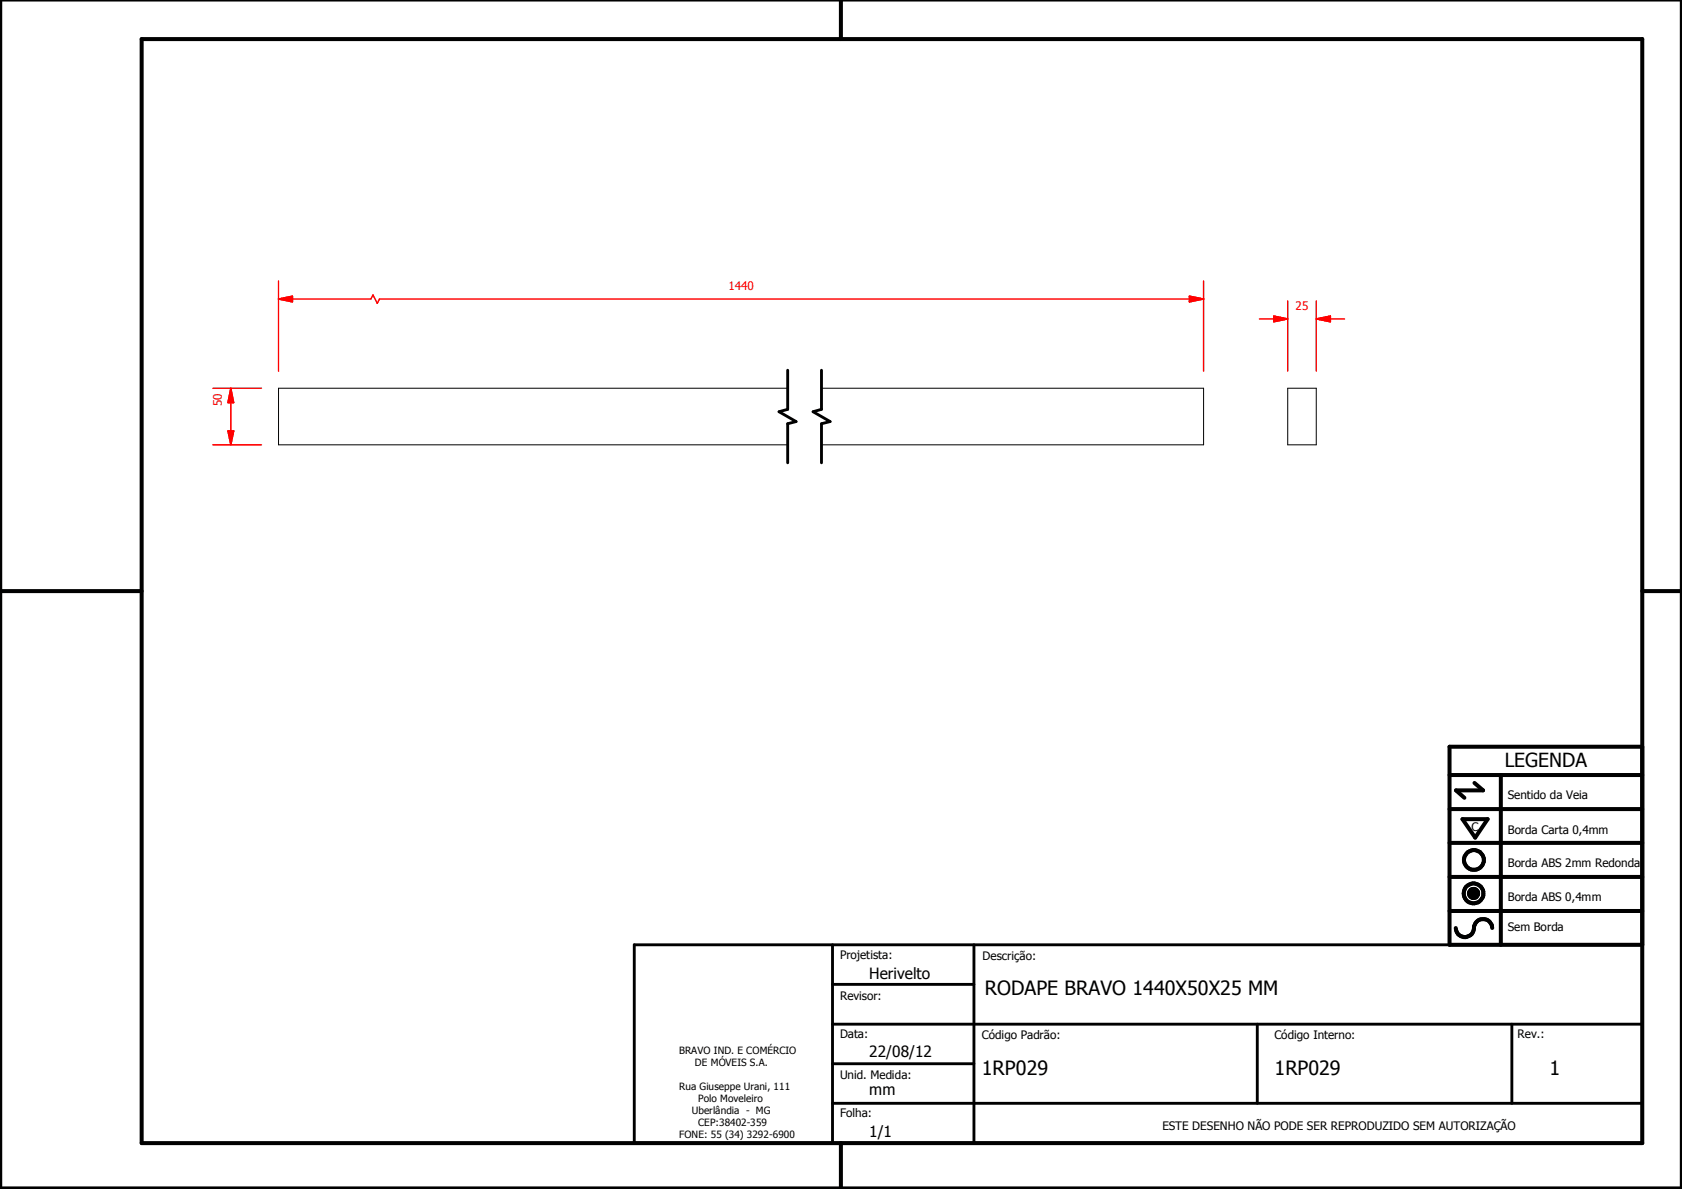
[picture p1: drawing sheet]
<svg xmlns="http://www.w3.org/2000/svg" width="297mm" height="210mm" viewBox="0 0 297 210" stroke-linecap="round" stroke-linejoin="round" font-family="sans-serif">
<g fill="none" stroke="#000" stroke-width=".18">
<path d="M139.1 68.5h-89.9v10h89.9M145.1 68.5h67.5v10h-67.5M227.4 68.5h5v10h-5zM259.4 157.6l1.6 .1zM259.4 157.7l1.6 .1zM259.4 157.8l1.6 .1zM259.4 157.9h1.6v.1zM259.4 157.9l1.6 .1h-1.5zM259.4 157.6h1.6zM259.5 158h1.5zM259.5 158l1.4 .1zM259.5 157.5l1.5 .1h-1.6z"/>
<path d="M259.5 157.5l1.5 .1zM259.5 158.1h1.4zM259.5 157.4l1.5 .1h-1.5zM259.5 157.4l1.5 .1zM259.5 158.1l1.4 .1zM259.5 157.3l1.4 .1h-1.4zM259.5 157.3l1.4 .1zM259.6 158.2h1.3zM259.6 158.2h1.2zM259.6 157.2l1.3 .1h-1.4zM259.6 157.2l1.3 .1zM259.6 158.2l1.2 .1z"/>
<path d="M259.6 157.2h1.3zM259.7 158.3h1.1zM259.7 158.3l1 .1zM259.7 157.1l1.1 .1h-1.2zM259.7 157.1l1.1 .1zM259.7 157.1h1.1zM259.8 158.4h.9zM259.8 158.4h.8zM259.8 157.1h1zM259.8 157.1h.9zM259.8 158.4l.8 .1zM259.8 157l.9 .1z"/>
<path d="M259.8 157h.8zM259.9 158.5h.7zM259.9 158.5h.6zM259.9 157h.7zM260 158.5h.5zM260 158.5h.4zM260 157h.6zM260.1 158.5h.3zM260.1 158.5h.2zM260.1 156.9l.4 .1zM260.1 156.9h.3zM260.1 156.9h.2z"/>
</g>
<path d="M139.1 65.4v6.9l-1.5 .4 3 1.7-1.5 .4v6.9M145.1 65.4v6.9l-1.5 .4 3 1.7-1.5 .4v6.9M112 166.8h178v35h-178zM147 173.8h25M147 166.8v35M172 166.8v35M147 194.8h143M147 180.8h143M147 187.8h25M222 180.8v14M267 180.8v14" fill="none" stroke="#000" stroke-width=".51"/>
<g fill="#000">
<path d="M259.4 157.6h1.6zM259.5 157.5l1.5 .1h-1.6zM259.5 157.5l1.5 .1zM259.5 157.4l1.5 .1h-1.5zM259.5 157.4l1.5 .1zM259.5 157.3l1.4 .1h-1.4zM259.5 157.3l1.4 .1zM259.6 157.2l1.3 .1h-1.4zM259.6 157.2l1.3 .1zM259.6 157.2h1.3zM259.7 157.1l1.1 .1h-1.2zM259.7 157.1l1.1 .1z"/>
<path d="M259.7 157.1h1.1zM259.8 157.1h1zM259.8 157.1h.9zM259.8 157l.9 .1zM259.8 157h.8zM259.9 157h.7zM260 157h.6zM260.1 156.9l.4 .1zM260.1 156.9h.3zM260.1 156.9h.2zM260.1 158.5h.2zM260 158.5h.4z"/>
<path d="M260.1 158.5h.3zM259.9 158.5h.6zM260 158.5h.5zM259.8 158.4l.8 .1zM259.9 158.5h.7zM259.8 158.4h.8zM259.7 158.3l1 .1zM259.8 158.4h.9zM259.6 158.2l1.2 .1zM259.7 158.3h1.1zM259.6 158.2h1.2zM259.5 158.1l1.4 .1z"/>
<path d="M259.6 158.2h1.3zM259.5 158l1.4 .1zM259.5 158.1h1.4zM259.4 157.9l1.6 .1h-1.5zM259.5 158h1.5zM259.4 157.6l1.6 .1zM259.4 157.7l1.6 .1zM259.4 157.8l1.6 .1zM259.4 157.9h1.6v.1z"/>
</g>
<g fill="none" stroke="#000" stroke-width=".71">
<path d="M148.5 0v6.9M297 -.1v209.9h-297v-209.9M25 6.9h265v194.9h-265zM0 104.4h25M290 104.4h7M256 136.8h34M260.4 138.2l1.5 1.3h-4.8l1.5 1.3M265 136.8v30M290 131.8h-34v35h34M256 154.8h34M256 148.8h34M256 142.8h34"/>
<path d="M258.3 144.6h4.4l-2.2 3.3zM256 160.8h34M257.1 163.8a1.62 1.62 0 0 0 1.8 1.6 1.62 1.62 0 0 0 1.4-1.9 1.63 1.63 0 0 1 1.7-1.2 1.63 1.63 0 0 1 1.5 1.5M148.5 201.8v8"/>
<circle cx="260.2" cy="157.7" r="1.76"/>
<circle cx="260.2" cy="157.7" r=".82"/>
<circle cx="260.3" cy="151.8" r="1.76"/>
</g>
<path d="M49.2 52.8h2.4" fill="none" stroke="#f00" stroke-width=".25"/>
<path d="M49.2 52.8l2.4-.5v1z" fill="#f00"/>
<path d="M49.2 52.8l2.4-.5v1zM210.1 52.8h2.5" fill="none" stroke="#f00" stroke-width=".25"/>
<path d="M210.1 52.3l2.5 .5-2.5 .5z" fill="#f00"/>
<path d="M49.2 49.6v15.9M51.6 52.8h13.9l.4-.7 .7 1.5 .4-.8h143.1M210.1 52.3l2.5 .5-2.5 .5zM212.6 49.6v15.9M40.8 76.1v2.4" fill="none" stroke="#f00" stroke-width=".25"/>
<path d="M40.3 76.1h1l-.5 2.4z" fill="#f00"/>
<path d="M40.3 76.1h1l-.5 2.4zM40.8 68.5v2.6" fill="none" stroke="#f00" stroke-width=".25"/>
<path d="M40.8 68.5l.5 2.6h-1z" fill="#f00"/>
<path d="M232.4 56.3h2.5M37.6 78.5h8.6M37.6 68.5h8.6M40.8 68.5l.5 2.6h-1zM40.8 71.1v5" fill="none" stroke="#f00" stroke-width=".25"/>
<path d="M232.4 56.3l2.5-.5v1z" fill="#f00"/>
<path d="M225 56.3h2.4M232.4 56.3l2.5-.5v1z" fill="none" stroke="#f00" stroke-width=".25"/>
<path d="M225 55.8l2.4 .5-2.4 .5z" fill="#f00"/>
<path d="M222.4 56.3h2.6M225 55.8l2.4 .5-2.4 .5zM227.4 53.1v12.4M232.4 53.1v12.4M234.9 56.3h2.5" fill="none" stroke="#f00" stroke-width=".25"/>
<g font-size="3.5">
<text x="173.9" y="175.7">RODAPE BRAVO 1440X50X25 MM</text>
<text x="173.4" y="189.7">1RP029</text>
<text x="225.1" y="189.7">1RP029</text>
<text x="273.6" y="189.7">1</text>
</g>
<text font-size="3.4" x="265.7" y="135.4">LEGENDA</text>
<g font-size="2.7">
<text x="153.5" y="172.8">Herivelto</text>
<text x="153.5" y="186.6">22/08/12</text>
<text x="153.5" y="193.4">mm</text>
<text x="153.5" y="200.8">1/1</text>
</g>
<g font-size="2.1" fill="#f00">
<text x="128.6" y="51.2">1440</text>
<text x="228.8" y="54.7">25</text>
<text x="39.2" y="71.7" transform="rotate(-90 39.2 71.7)">50</text>
</g>
<g font-size="2.1">
<text x="266.3" y="141.1">Sentido da Veia</text>
<text x="259.8" y="146.7">C</text>
<text x="266.3" y="147.2">Borda Carta 0,4mm</text>
<text x="266.3" y="153.1">Borda ABS 2mm Redonda</text>
<text x="266.3" y="159">Borda ABS 0,4mm</text>
<text x="266.3" y="164.4">Sem Borda</text>
<text x="148.4" y="169.3">Projetista:</text>
<text x="173.5" y="169.5">Descrição:</text>
<text x="148.4" y="176.6">Revisor:</text>
<text x="148.4" y="183.2">Data:</text>
<text x="173.4" y="183.3">Código Padrão:</text>
<text x="225.1" y="183.3">Código Interno:</text>
<text x="268" y="183.2">Rev.:</text>
<text x="148.4" y="190.5">Unid. Medida:</text>
<text x="148.4" y="197.2">Folha:</text>
<text x="205.3" y="199.5">ESTE DESENHO NÃO PODE SER REPRODUZIDO SEM AUTORIZAÇÃO</text>
</g>
<g font-size="1.8">
<text x="119.9" y="186">BRAVO IND. E COMÉRCIO</text>
<text x="122.7" y="188.1">DE MÓVEIS S.A.</text>
<text x="119.9" y="192.4">Rua Giuseppe Urani, 111</text>
<text x="122.2" y="196.7">Uberlândia - MG</text>
<text x="123.3" y="194.6">Polo Moveleiro</text>
<text x="119.9" y="201">FONE: 55 (34) 3292-6900</text>
<text x="123.3" y="198.8">CEP:38402-359</text>
</g>
</svg>
